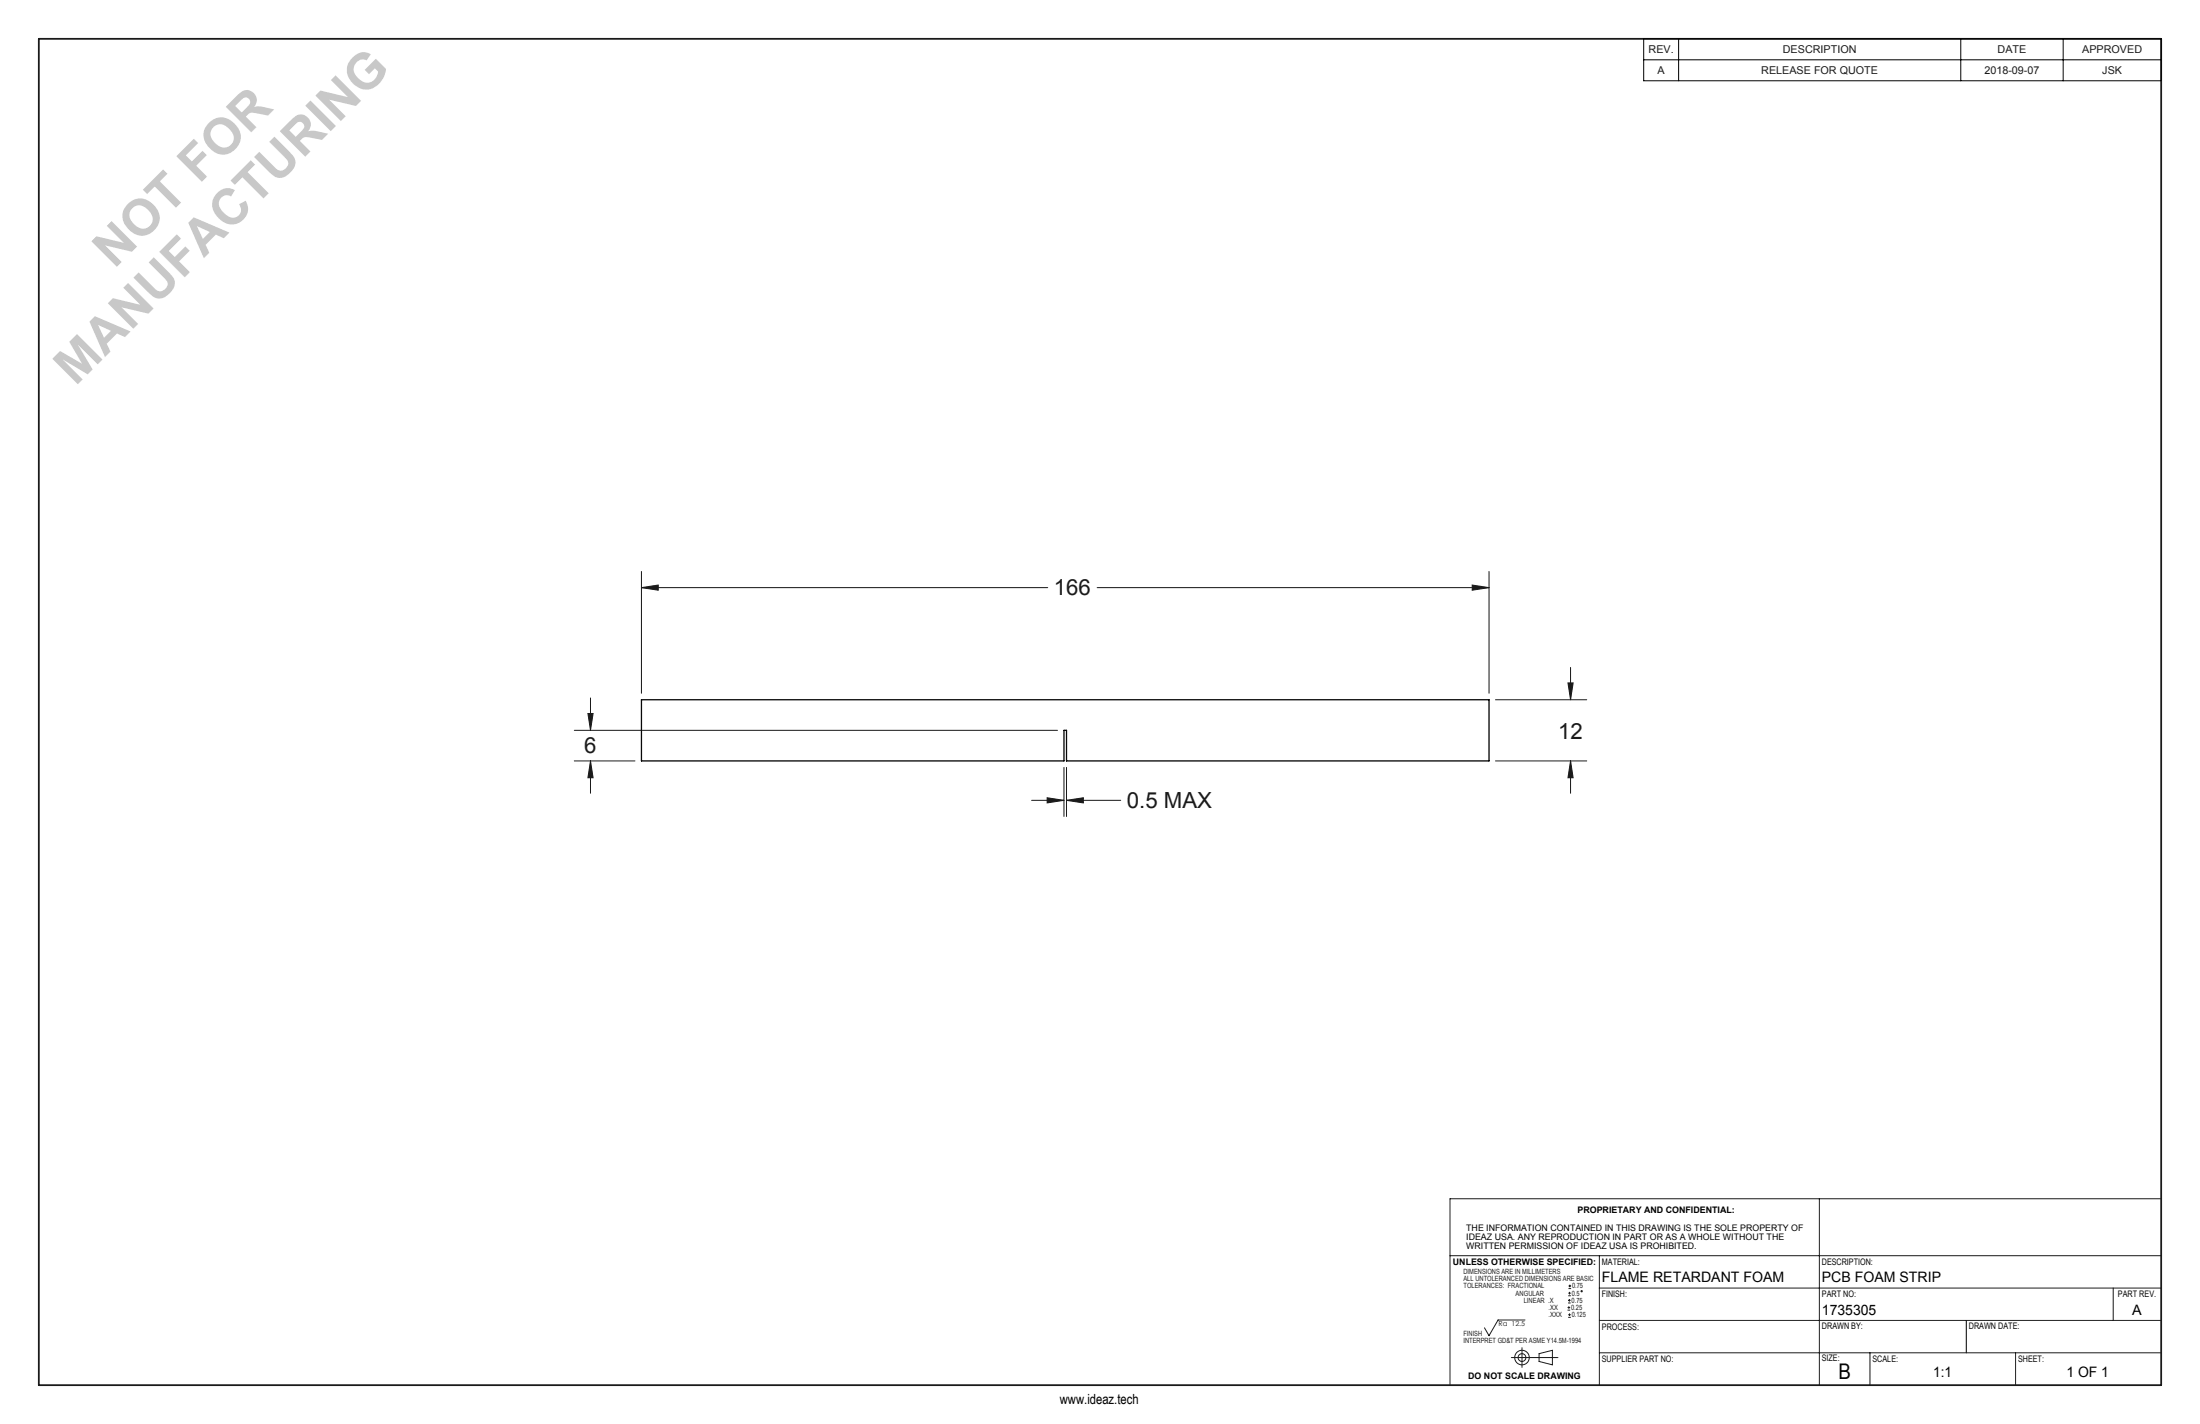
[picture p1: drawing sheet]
<svg xmlns="http://www.w3.org/2000/svg" width="432mm" height="279mm" viewBox="0 0 432 279" stroke-linecap="round" stroke-linejoin="round" font-family="sans-serif">
<g fill="none" stroke="#191924" stroke-width=".2">
<path d="M125.9 115.3l3.3-.5v1zM125.9 112.1v23.9M125.9 115.3h79.7M215.3 115.3h77M289 114.8l3.3 .5-3.3 .5zM292.3 112.1v23.9M115.4 140h1l-.5 3.3zM115.9 136.9v6.4M293.5 137.3h17.9M307.7 134h1.1l-.5 3.3zM308.3 130.9v6.4M112.7 149.3h11.9"/>
<path d="M112.7 143.3h94.9M115.9 149.3l.5 3.3h-1zM115.9 149.3v6.3M202.5 157h6.3M205.5 156.5l3.3 .5-3.3 .5zM208.8 150.6v9.6M209.3 157l3.3-.5v1zM209.3 150.6v9.6M209.3 157h10.7M293.5 149.3h17.9M308.3 149.3l.5 3.3h-1.1zM308.3 149.3v6.3"/>
<path d="M357.1 235.2v36.6M424.1 235.2h-139.5v36.6M284.6 246.4h139.6M299.3 259h-5.3l-1.7 3.1-.9-1.6M307.7 257.1h.5M307.7 256.6h.5M307.8 255.7h.5M307.8 255.1h.5M307.8 258.5h.5M307.8 258h.5M307.8 254.2h.5M307.8 253.7h.5"/>
<path d="M307.9 252.8h.5M307.9 252.3h.5M307.9 256.3v.5M308 254.9v.5M308.1 257.7v.5M308.1 253.5v.5M308.1 252.1v.5M313.9 252.7h110.3M313.9 246.4v25.4M313.9 259.1h110.2M414.8 252.7v6.4M296.6 266.4h9.2"/>
<path d="M298.7 264.4v3.9M302.1 265.6l2.6-.7v2.9l-2.6-.7zM313.9 265.4h110.3M367 265.4v6.4M395.6 265.4v6.4"/>
<circle cx="310.4" cy="253.3" r=".13"/>
<circle cx="298.7" cy="266.4" r="1.43"/>
<circle cx="298.7" cy="266.4" r=".76"/>
</g>
<path d="M322.6 7.6h101.6v8.2h-101.6zM322.6 11.7h101.6M329.5 7.6v8.2M384.8 7.6v8.2M404.9 7.6v8.2M385.9 259.1v6.3" fill="none" stroke="#000" stroke-width=".2"/>
<path d="M7.6 7.6h416.6v264.2h-416.6z" fill="none" stroke="#191924" stroke-width=".35"/>
<path d="M289 114.8l3.3 .5-3.3 .5zM125.9 115.3l3.3-.5v1zM307.7 134h1.1l-.5 3.3zM308.3 149.3l.5 3.3h-1.1zM115.4 140h1l-.5 3.3zM115.9 149.3l.5 3.3h-1zM205.5 156.5l3.3 .5-3.3 .5zM209.3 157l3.3-.5v1z" fill="#191924"/>
<path d="M125.9 137.3h166.4v12h-83v-6h-.5v6h-82.9z" fill="none" stroke="#000" stroke-width=".25"/>
<g font-size="9.9" fill="#c3c8d2">
<text x="22.4" y="52.9" transform="rotate(-45 22.4 52.9)">NOT FOR</text>
<text x="14.8" y="75.9" transform="rotate(-45 14.8 75.9)">MANUFACTURING</text>
</g>
<g font-size="4.4" fill="#191924">
<text x="206.9" y="116.8">166</text>
<text x="114.7" y="147.8">6</text>
<text x="305.8" y="145">12</text>
<text x="221.2" y="158.5">0.5 MAX</text>
</g>
<text font-size="4.2" x="360.8" y="270.7">B</text>
<g font-size="2.8">
<text x="314.4" y="251.4">FLAME RETARDANT FOAM</text>
<text x="357.6" y="251.4">PCB FOAM STRIP</text>
<text x="357.6" y="258">1735305</text>
<text x="418.5" y="258">A</text>
<text x="379.4" y="270.1">1:1</text>
<text x="405.6" y="270.1">1 OF 1</text>
</g>
<text font-size="2.7" x="208" y="275.4">www.ideaz.tech</text>
<g font-size="2.1" fill="#191924">
<text x="323.6" y="10.5">REV.</text>
<text x="349.9" y="10.5">DESCRIPTION</text>
<text x="392.1" y="10.5">DATE</text>
<text x="408.7" y="10.5">APPROVED</text>
<text x="325.3" y="14.6">A</text>
<text x="345.7" y="14.6">RELEASE FOR QUOTE</text>
<text x="389.5" y="14.6">2018-09-07</text>
<text x="412.6" y="14.6">JSK</text>
</g>
<g font-size="1.8">
<text x="309.6" y="238">PROPRIETARY AND CONFIDENTIAL:</text>
<text x="287.8" y="241.5">THE INFORMATION CONTAINED IN THIS DRAWING IS THE SOLE PROPERTY OF</text>
<text x="287.8" y="243.3">IDEAZ USA. ANY REPRODUCTION IN PART OR AS A WHOLE WITHOUT THE</text>
<text x="287.8" y="245">WRITTEN PERMISSION OF IDEAZ USA IS PROHIBITED.</text>
<text x="285.2" y="248.2">UNLESS OTHERWISE SPECIFIED:</text>
<text x="314.4" y="248.2">MATERIAL:</text>
<text x="357.6" y="248.2">DESCRIPTION:</text>
<text x="314.4" y="254.5">FINISH:</text>
<text x="357.6" y="254.5">PART NO:</text>
<text x="415.7" y="254.5">PART REV.</text>
<text x="314.4" y="260.9">PROCESS:</text>
<text x="357.6" y="260.8">DRAWN BY:</text>
<text x="386.4" y="260.8">DRAWN DATE:</text>
<text x="314.4" y="267.2">SUPPLIER PART NO:</text>
<text x="357.6" y="267">SIZE:</text>
<text x="367.5" y="267.2">SCALE:</text>
<text x="396.1" y="267.2">SHEET:</text>
<text x="288.2" y="270.5">DO NOT SCALE DRAWING</text>
</g>
<g font-size="1.4" fill="#191924">
<text x="287.2" y="250">DIMENSIONS ARE IN MILLIMETERS</text>
<text x="287.2" y="251.4">ALL UNTOLERANCED DIMENSIONS ARE BASIC</text>
<text x="287.2" y="252.8">TOLERANCES: FRACTIONAL</text>
<text x="297.5" y="254.2">ANGULAR</text>
<text x="299.1" y="255.6">LINEAR .X</text>
<text x="303.9" y="257">.XX</text>
<text x="308.4" y="257">0.25</text>
<text x="308.5" y="255.6">0.75</text>
<text x="308.5" y="254.2">0.5</text>
<text x="308.5" y="252.8">0.75</text>
<text x="287.2" y="263.5">INTERPRET GD&amp;T PER ASME Y14.5M-1994</text>
<text x="287.2" y="262.1">FINISH</text>
<text x="294.1" y="260.2">Ra 12.5</text>
<text x="303.9" y="258.4">.XXX</text>
<text x="308.5" y="258.4">0.125</text>
</g>
</svg>
